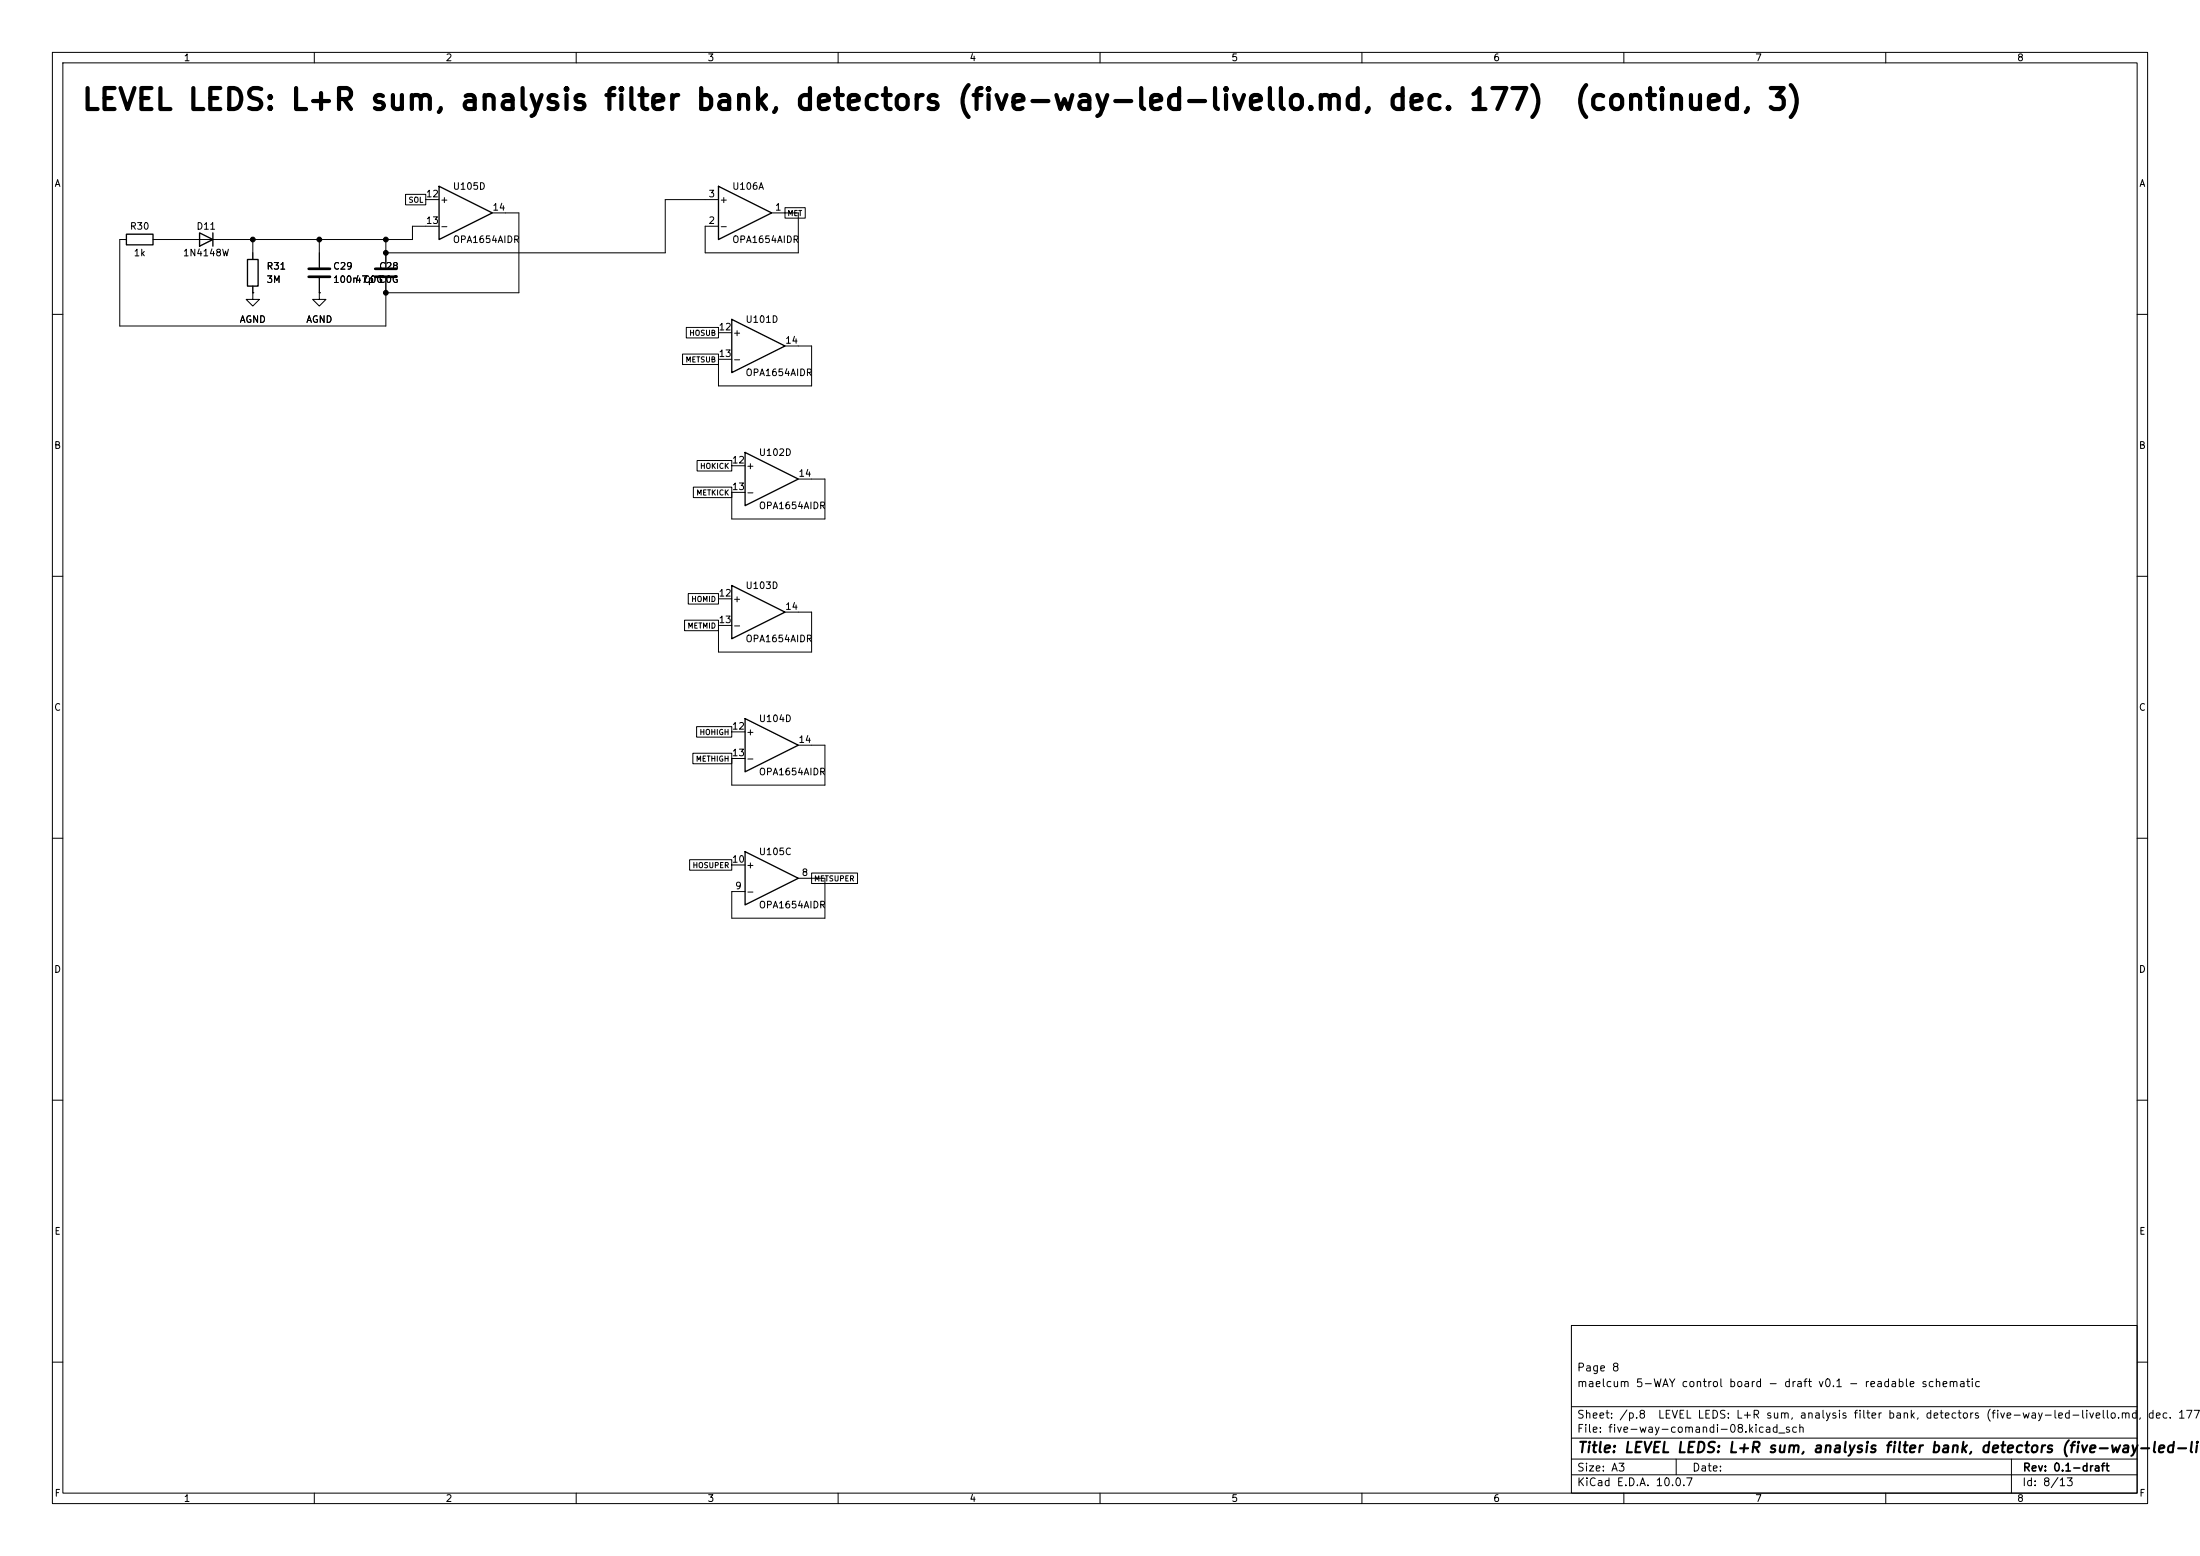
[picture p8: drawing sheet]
(kicad_sch
 (version 20260101)
 (generator "eeschema")
 (generator_version "10.0")
 (paper "A3")
 (title_block
  (title "LEVEL LEDS: L+R sum, analysis filter bank, detectors (five-way-led-livello.md, dec. 177)  (continued, 3)")
  (rev "0.1-draft")
  (comment 1 "maelcum 5-WAY control board - draft v0.1 - readable schematic")
  (comment 2 "Page 8"))
 (lib_symbols
  (symbol
   "Amplifier_Operational:TL074"
   (pin_names
    (offset 0.127)) (exclude_from_sim no) (in_bom yes) (on_board yes)
   (in_pos_files yes)
   (duplicate_pin_numbers_are_jumpers no)
   (property
    "Reference"
    "U" (at 0 5.08 0) (show_name no) (do_not_autoplace no) (effects (font (size 1.27 1.27)) (justify left)))
   (property
    "Value"
    "TL074" (at 0 -5.08 0) (show_name no) (do_not_autoplace no) (effects (font (size 1.27 1.27)) (justify left)))
   (property
    "Footprint"
    "" (at -1.27 2.54 0) (show_name no) (do_not_autoplace no) (hide yes) (effects (font (size 1.27 1.27))))
   (property
    "Datasheet"
    "http://www.ti.com/lit/ds/symlink/tl071.pdf" (at 1.27 5.08 0) (show_name no) (do_not_autoplace no) (hide yes) (effects (font (size 1.27 1.27))))
   (property
    "Description"
    "Quad Low-Noise JFET-Input Operational Amplifiers, DIP-14/SOIC-14" (at 0 0 0) (show_name no) (do_not_autoplace no) (hide yes) (effects (font (size 1.27 1.27))))
   (property
    "ki_locked"
    "" (at 0 0 0) (show_name no) (do_not_autoplace no) (effects (font (size 1.27 1.27))))
   (property
    "ki_keywords"
    "quad opamp" (at 0 0 0) (show_name no) (do_not_autoplace no) (hide yes) (effects (font (size 1.27 1.27))))
   (property
    "ki_fp_filters"
    "SOIC*3.9x8.7mm*P1.27mm* DIP*W7.62mm* TSSOP*4.4x5mm*P0.65mm* SSOP*5.3x6.2mm*P0.65mm* MSOP*3x3mm*P0.5mm*" (at 0 0 0) (show_name no) (do_not_autoplace no) (hide yes) (effects (font (size 1.27 1.27))))
   (symbol
    "TL074_1_1"
    (polyline (pts (xy -5.08 5.08) (xy 5.08 0) (xy -5.08 -5.08) (xy -5.08 5.08)) (stroke (width 0.254) (type default)) (fill (type background)))
    (pin
    output
    line (at 7.62 0 180) (length 2.54) (name
    "" (effects (font (size 1.27 1.27)))) (number
    "1" (effects (font (size 1.27 1.27)))))
    (pin
    input
    line (at -7.62 -2.54 0) (length 2.54) (name
    "-" (effects (font (size 1.27 1.27)))) (number
    "2" (effects (font (size 1.27 1.27)))))
    (pin
    input
    line (at -7.62 2.54 0) (length 2.54) (name
    "+" (effects (font (size 1.27 1.27)))) (number
    "3" (effects (font (size 1.27 1.27))))))
   (symbol
    "TL074_2_1"
    (polyline (pts (xy -5.08 5.08) (xy 5.08 0) (xy -5.08 -5.08) (xy -5.08 5.08)) (stroke (width 0.254) (type default)) (fill (type background)))
    (pin
    input
    line (at -7.62 2.54 0) (length 2.54) (name
    "+" (effects (font (size 1.27 1.27)))) (number
    "5" (effects (font (size 1.27 1.27)))))
    (pin
    input
    line (at -7.62 -2.54 0) (length 2.54) (name
    "-" (effects (font (size 1.27 1.27)))) (number
    "6" (effects (font (size 1.27 1.27)))))
    (pin
    output
    line (at 7.62 0 180) (length 2.54) (name
    "" (effects (font (size 1.27 1.27)))) (number
    "7" (effects (font (size 1.27 1.27))))))
   (symbol
    "TL074_3_1"
    (polyline (pts (xy -5.08 5.08) (xy 5.08 0) (xy -5.08 -5.08) (xy -5.08 5.08)) (stroke (width 0.254) (type default)) (fill (type background)))
    (pin
    output
    line (at 7.62 0 180) (length 2.54) (name
    "" (effects (font (size 1.27 1.27)))) (number
    "8" (effects (font (size 1.27 1.27)))))
    (pin
    input
    line (at -7.62 -2.54 0) (length 2.54) (name
    "-" (effects (font (size 1.27 1.27)))) (number
    "9" (effects (font (size 1.27 1.27)))))
    (pin
    input
    line (at -7.62 2.54 0) (length 2.54) (name
    "+" (effects (font (size 1.27 1.27)))) (number
    "10" (effects (font (size 1.27 1.27))))))
   (symbol
    "TL074_4_1"
    (polyline (pts (xy -5.08 5.08) (xy 5.08 0) (xy -5.08 -5.08) (xy -5.08 5.08)) (stroke (width 0.254) (type default)) (fill (type background)))
    (pin
    input
    line (at -7.62 2.54 0) (length 2.54) (name
    "+" (effects (font (size 1.27 1.27)))) (number
    "12" (effects (font (size 1.27 1.27)))))
    (pin
    input
    line (at -7.62 -2.54 0) (length 2.54) (name
    "-" (effects (font (size 1.27 1.27)))) (number
    "13" (effects (font (size 1.27 1.27)))))
    (pin
    output
    line (at 7.62 0 180) (length 2.54) (name
    "" (effects (font (size 1.27 1.27)))) (number
    "14" (effects (font (size 1.27 1.27))))))
   (symbol
    "TL074_5_1"
    (pin
    power_in
    line (at -2.54 7.62 270) (length 3.81) (name
    "V+" (effects (font (size 1.27 1.27)))) (number
    "4" (effects (font (size 1.27 1.27)))))
    (pin
    power_in
    line (at -2.54 -7.62 90) (length 3.81) (name
    "V-" (effects (font (size 1.27 1.27)))) (number
    "11" (effects (font (size 1.27 1.27))))))
   (embedded_fonts no))
  (symbol
   "Device:C"
   (pin_numbers (hide yes))
   (pin_names
    (offset 0.254)) (exclude_from_sim no) (in_bom yes) (on_board yes)
   (in_pos_files yes)
   (duplicate_pin_numbers_are_jumpers no)
   (property
    "Reference"
    "C" (at 0.635 2.54 0) (show_name no) (do_not_autoplace no) (effects (font (size 1.27 1.27)) (justify left)))
   (property
    "Value"
    "C" (at 0.635 -2.54 0) (show_name no) (do_not_autoplace no) (effects (font (size 1.27 1.27)) (justify left)))
   (property
    "Footprint"
    "" (at 0.9652 -3.81 0) (show_name no) (do_not_autoplace no) (hide yes) (effects (font (size 1.27 1.27))))
   (property
    "Datasheet"
    "" (at 0 0 0) (show_name no) (do_not_autoplace no) (hide yes) (effects (font (size 1.27 1.27))))
   (property
    "Description"
    "Unpolarized capacitor" (at 0 0 0) (show_name no) (do_not_autoplace no) (hide yes) (effects (font (size 1.27 1.27))))
   (property
    "ki_keywords"
    "cap capacitor" (at 0 0 0) (show_name no) (do_not_autoplace no) (hide yes) (effects (font (size 1.27 1.27))))
   (property
    "ki_fp_filters"
    "C_*" (at 0 0 0) (show_name no) (do_not_autoplace no) (hide yes) (effects (font (size 1.27 1.27))))
   (symbol
    "C_0_1"
    (polyline (pts (xy -2.032 0.762) (xy 2.032 0.762)) (stroke (width 0.508) (type default)) (fill (type none)))
    (polyline (pts (xy -2.032 -0.762) (xy 2.032 -0.762)) (stroke (width 0.508) (type default)) (fill (type none))))
   (symbol
    "C_1_1"
    (pin
    passive
    line (at 0 3.81 270) (length 2.794) (name
    "" (effects (font (size 1.27 1.27)))) (number
    "1" (effects (font (size 1.27 1.27)))))
    (pin
    passive
    line (at 0 -3.81 90) (length 2.794) (name
    "" (effects (font (size 1.27 1.27)))) (number
    "2" (effects (font (size 1.27 1.27))))))
   (embedded_fonts no))
  (symbol
   "Device:R"
   (pin_numbers (hide yes))
   (pin_names
    (offset 0)) (exclude_from_sim no) (in_bom yes) (on_board yes)
   (in_pos_files yes)
   (duplicate_pin_numbers_are_jumpers no)
   (property
    "Reference"
    "R" (at 2.032 0 90) (show_name no) (do_not_autoplace no) (effects (font (size 1.27 1.27))))
   (property
    "Value"
    "R" (at 0 0 90) (show_name no) (do_not_autoplace no) (effects (font (size 1.27 1.27))))
   (property
    "Footprint"
    "" (at -1.778 0 90) (show_name no) (do_not_autoplace no) (hide yes) (effects (font (size 1.27 1.27))))
   (property
    "Datasheet"
    "" (at 0 0 0) (show_name no) (do_not_autoplace no) (hide yes) (effects (font (size 1.27 1.27))))
   (property
    "Description"
    "Resistor" (at 0 0 0) (show_name no) (do_not_autoplace no) (hide yes) (effects (font (size 1.27 1.27))))
   (property
    "ki_keywords"
    "R res resistor" (at 0 0 0) (show_name no) (do_not_autoplace no) (hide yes) (effects (font (size 1.27 1.27))))
   (property
    "ki_fp_filters"
    "R_*" (at 0 0 0) (show_name no) (do_not_autoplace no) (hide yes) (effects (font (size 1.27 1.27))))
   (symbol
    "R_0_1"
    (rectangle (start -1.016 -2.54) (end 1.016 2.54) (stroke (width 0.254) (type default)) (fill (type none))))
   (symbol
    "R_1_1"
    (pin
    passive
    line (at 0 3.81 270) (length 1.27) (name
    "" (effects (font (size 1.27 1.27)))) (number
    "1" (effects (font (size 1.27 1.27)))))
    (pin
    passive
    line (at 0 -3.81 90) (length 1.27) (name
    "" (effects (font (size 1.27 1.27)))) (number
    "2" (effects (font (size 1.27 1.27))))))
   (embedded_fonts no))
  (symbol
   "Diode:1N4148W"
   (pin_numbers (hide yes))
   (pin_names (hide yes)) (exclude_from_sim no) (in_bom yes) (on_board yes)
   (in_pos_files yes)
   (duplicate_pin_numbers_are_jumpers no)
   (property
    "Reference"
    "D" (at 0 2.54 0) (show_name no) (do_not_autoplace no) (effects (font (size 1.27 1.27))))
   (property
    "Value"
    "1N4148W" (at 0 -2.54 0) (show_name no) (do_not_autoplace no) (effects (font (size 1.27 1.27))))
   (property
    "Footprint"
    "Diode_SMD:D_SOD-123" (at 0 -4.445 0) (show_name no) (do_not_autoplace no) (hide yes) (effects (font (size 1.27 1.27))))
   (property
    "Datasheet"
    "https://www.vishay.com/docs/85748/1n4148w.pdf" (at 0 0 0) (show_name no) (do_not_autoplace no) (hide yes) (effects (font (size 1.27 1.27))))
   (property
    "Description"
    "75V 0.15A Fast Switching Diode, SOD-123" (at 0 0 0) (show_name no) (do_not_autoplace no) (hide yes) (effects (font (size 1.27 1.27))))
   (property
    "Sim.Device"
    "D" (at 0 0 0) (show_name no) (do_not_autoplace no) (hide yes) (effects (font (size 1.27 1.27))))
   (property
    "Sim.Pins"
    "1=K 2=A" (at 0 0 0) (show_name no) (do_not_autoplace no) (hide yes) (effects (font (size 1.27 1.27))))
   (property
    "ki_keywords"
    "diode" (at 0 0 0) (show_name no) (do_not_autoplace no) (hide yes) (effects (font (size 1.27 1.27))))
   (property
    "ki_fp_filters"
    "D*SOD?123*" (at 0 0 0) (show_name no) (do_not_autoplace no) (hide yes) (effects (font (size 1.27 1.27))))
   (symbol
    "1N4148W_0_1"
    (polyline (pts (xy -1.27 1.27) (xy -1.27 -1.27)) (stroke (width 0.254) (type default)) (fill (type none)))
    (polyline (pts (xy 1.27 1.27) (xy 1.27 -1.27) (xy -1.27 0) (xy 1.27 1.27)) (stroke (width 0.254) (type default)) (fill (type none)))
    (polyline (pts (xy 1.27 0) (xy -1.27 0)) (stroke (width 0) (type default)) (fill (type none))))
   (symbol
    "1N4148W_1_1"
    (pin
    passive
    line (at -3.81 0 0) (length 2.54) (name
    "K" (effects (font (size 1.27 1.27)))) (number
    "1" (effects (font (size 1.27 1.27)))))
    (pin
    passive
    line (at 3.81 0 180) (length 2.54) (name
    "A" (effects (font (size 1.27 1.27)))) (number
    "2" (effects (font (size 1.27 1.27))))))
   (embedded_fonts no))
  (symbol
   "power:GND"
   (power global)
   (pin_numbers (hide yes))
   (pin_names
    (offset 0) (hide yes)) (exclude_from_sim no) (in_bom yes) (on_board yes)
   (in_pos_files yes)
   (duplicate_pin_numbers_are_jumpers no)
   (property
    "Reference"
    "#PWR" (at 0 -6.35 0) (show_name no) (do_not_autoplace no) (hide yes) (effects (font (size 1.27 1.27))))
   (property
    "Value"
    "GND" (at 0 -3.81 0) (show_name no) (do_not_autoplace no) (effects (font (size 1.27 1.27))))
   (property
    "Footprint"
    "" (at 0 0 0) (show_name no) (do_not_autoplace no) (hide yes) (effects (font (size 1.27 1.27))))
   (property
    "Datasheet"
    "" (at 0 0 0) (show_name no) (do_not_autoplace no) (hide yes) (effects (font (size 1.27 1.27))))
   (property
    "Description"
    "Power symbol creates a global label with name \"GND\" , ground" (at 0 0 0) (show_name no) (do_not_autoplace no) (hide yes) (effects (font (size 1.27 1.27))))
   (property
    "ki_keywords"
    "global power" (at 0 0 0) (show_name no) (do_not_autoplace no) (hide yes) (effects (font (size 1.27 1.27))))
   (symbol
    "GND_0_1"
    (polyline (pts (xy 0 0) (xy 0 -1.27) (xy 1.27 -1.27) (xy 0 -2.54) (xy -1.27 -1.27) (xy 0 -1.27)) (stroke (width 0) (type default)) (fill (type none))))
   (symbol
    "GND_1_1"
    (pin
    power_in
    line (at 0 0 270) (length 0) (name
    "" (effects (font (size 1.27 1.27)))) (number
    "1" (effects (font (size 1.27 1.27))))))
   (embedded_fonts no)))
 (text
  "LEVEL LEDS: L+R sum, analysis filter bank, detectors (five-way-led-livello.md, dec. 177)  (continued, 3)"
  (exclude_from_sim no)
  (at 15.24 21.59 0)
  (effects (font (size 4 4)
    (bold yes)) (justify left bottom)))
 (symbol
  (lib_id "Amplifier_Operational:TL074")
  (at 88.9 40.64 0)
  (unit 4)
  (body_style 1)
  (exclude_from_sim no)
  (in_bom yes)
  (on_board yes)
  (dnp no)
  (property
   "Reference"
   "U105" (at 86.36 35.56 0) (effects (font (size 1.27 1.27)) (justify left)))
  (property
   "Value"
   "OPA1654AIDR" (at 86.36 45.72 0) (effects (font (size 1.27 1.27)) (justify left)))
  (property
   "Footprint"
   "Package_SO:SOIC-14_3.9x8.7mm_P1.27mm" (at 88.9 40.64 0) (effects (font (size 1.27 1.27)) (justify left) (hide yes)))
  (property
   "Datasheet"
   "" (at 88.9 40.64 0) (effects (font (size 1.27 1.27)) (justify left) (hide yes)))
  (property
   "Nota"
   "LED: somma L+R, banco d'analisi, rivelatori" (at 88.9 40.64 0) (effects (font (size 1.27 1.27)) (justify left) (hide yes)))
  (pin
   "12")
  (pin
   "13")
  (pin
   "14")
  (instances (project
    "five-way-comandi" (path
    "/9694062d-94c1-5962-9742-90a1fd157bb7/dcadfaff-603c-578d-8098-603ed8d229a7" (reference "U105") (unit 4)))))
 (wire
  (pts (xy 81.28 43.18) (xy 78.74 43.18))
  (stroke (width 0) (type default)))
 (wire
  (pts (xy 78.74 43.18) (xy 78.74 45.72))
  (stroke (width 0) (type default)))
 (symbol
  (lib_id "Device:C")
  (at 73.66 52.07 180)
  (unit 1)
  (body_style 1)
  (exclude_from_sim no)
  (in_bom yes)
  (on_board yes)
  (dnp no)
  (property
   "Reference"
   "C28" (at 76.2 50.8 0) (effects (font (size 1.27 1.27)) (justify left)))
  (property
   "Value"
   "47p C0G" (at 76.2 53.34 0) (effects (font (size 1.27 1.27)) (justify left)))
  (property
   "Footprint"
   "Capacitor_SMD:C_0805_2012Metric" (at 73.66 52.07 0) (effects (font (size 1.27 1.27)) (justify left) (hide yes)))
  (property
   "Datasheet"
   "" (at 73.66 52.07 0) (effects (font (size 1.27 1.27)) (justify left) (hide yes)))
  (pin
   "1")
  (pin
   "2")
  (instances (project
    "five-way-comandi" (path
    "/9694062d-94c1-5962-9742-90a1fd157bb7/dcadfaff-603c-578d-8098-603ed8d229a7" (reference "C28") (unit 1)))))
 (symbol
  (lib_id "Device:C")
  (at 60.96 52.07 0)
  (unit 1)
  (body_style 1)
  (exclude_from_sim no)
  (in_bom yes)
  (on_board yes)
  (dnp no)
  (property
   "Reference"
   "C29" (at 63.5 50.8 0) (effects (font (size 1.27 1.27)) (justify left)))
  (property
   "Value"
   "100n C0G" (at 63.5 53.34 0) (effects (font (size 1.27 1.27)) (justify left)))
  (property
   "Footprint"
   "Capacitor_SMD:C_1206_3216Metric" (at 60.96 52.07 0) (effects (font (size 1.27 1.27)) (justify left) (hide yes)))
  (property
   "Datasheet"
   "" (at 60.96 52.07 0) (effects (font (size 1.27 1.27)) (justify left) (hide yes)))
  (property
   "Nota"
   "hold della barra del 5-way" (at 60.96 52.07 0) (effects (font (size 1.27 1.27)) (justify left) (hide yes)))
  (pin
   "1")
  (pin
   "2")
  (instances (project
    "five-way-comandi" (path
    "/9694062d-94c1-5962-9742-90a1fd157bb7/dcadfaff-603c-578d-8098-603ed8d229a7" (reference "C29") (unit 1)))))
 (symbol
  (lib_id "Device:R")
  (at 48.26 52.07 0)
  (unit 1)
  (body_style 1)
  (exclude_from_sim no)
  (in_bom yes)
  (on_board yes)
  (dnp no)
  (property
   "Reference"
   "R31" (at 50.8 50.8 0) (effects (font (size 1.27 1.27)) (justify left)))
  (property
   "Value"
   "3M" (at 50.8 53.34 0) (effects (font (size 1.27 1.27)) (justify left)))
  (property
   "Footprint"
   "Resistor_SMD:R_0805_2012Metric" (at 48.26 52.07 0) (effects (font (size 1.27 1.27)) (justify left) (hide yes)))
  (property
   "Datasheet"
   "" (at 48.26 52.07 0) (effects (font (size 1.27 1.27)) (justify left) (hide yes)))
  (pin
   "1")
  (pin
   "2")
  (instances (project
    "five-way-comandi" (path
    "/9694062d-94c1-5962-9742-90a1fd157bb7/dcadfaff-603c-578d-8098-603ed8d229a7" (reference "R31") (unit 1)))))
 (symbol
  (lib_id "Diode:1N4148W")
  (at 39.37 45.72 180)
  (unit 1)
  (body_style 1)
  (exclude_from_sim no)
  (in_bom yes)
  (on_board yes)
  (dnp no)
  (property
   "Reference"
   "D11" (at 39.37 43.18 0) (effects (font (size 1.27 1.27))))
  (property
   "Value"
   "1N4148W" (at 39.37 48.26 0) (effects (font (size 1.27 1.27))))
  (property
   "Footprint"
   "Diode_SMD:D_SOD-123" (at 39.37 45.72 0) (effects (font (size 1.27 1.27)) (justify left) (hide yes)))
  (property
   "Datasheet"
   "" (at 39.37 45.72 0) (effects (font (size 1.27 1.27)) (justify left) (hide yes)))
  (pin
   "1")
  (pin
   "2")
  (instances (project
    "five-way-comandi" (path
    "/9694062d-94c1-5962-9742-90a1fd157bb7/dcadfaff-603c-578d-8098-603ed8d229a7" (reference "D11") (unit 1)))))
 (symbol
  (lib_id "Device:R")
  (at 26.67 45.72 90)
  (unit 1)
  (body_style 1)
  (exclude_from_sim no)
  (in_bom yes)
  (on_board yes)
  (dnp no)
  (property
   "Reference"
   "R30" (at 26.67 43.18 90) (effects (font (size 1.27 1.27))))
  (property
   "Value"
   "1k" (at 26.67 48.26 90) (effects (font (size 1.27 1.27))))
  (property
   "Footprint"
   "Resistor_SMD:R_0805_2012Metric" (at 26.67 45.72 0) (effects (font (size 1.27 1.27)) (justify left) (hide yes)))
  (property
   "Datasheet"
   "" (at 26.67 45.72 0) (effects (font (size 1.27 1.27)) (justify left) (hide yes)))
  (pin
   "1")
  (pin
   "2")
  (instances (project
    "five-way-comandi" (path
    "/9694062d-94c1-5962-9742-90a1fd157bb7/dcadfaff-603c-578d-8098-603ed8d229a7" (reference "R30") (unit 1)))))
 (wire
  (pts (xy 78.74 45.72) (xy 73.66 45.72))
  (stroke (width 0) (type default)))
 (wire
  (pts (xy 73.66 45.72) (xy 73.66 48.26))
  (stroke (width 0) (type default)))
 (wire
  (pts (xy 73.66 45.72) (xy 60.96 45.72))
  (stroke (width 0) (type default)))
 (wire
  (pts (xy 60.96 45.72) (xy 60.96 48.26))
  (stroke (width 0) (type default)))
 (wire
  (pts (xy 60.96 45.72) (xy 48.26 45.72))
  (stroke (width 0) (type default)))
 (wire
  (pts (xy 48.26 45.72) (xy 48.26 48.26))
  (stroke (width 0) (type default)))
 (wire
  (pts (xy 48.26 45.72) (xy 43.18 45.72))
  (stroke (width 0) (type default)))
 (wire
  (pts (xy 35.56 45.72) (xy 30.48 45.72))
  (stroke (width 0) (type default)))
 (junction
  (at 73.66 45.72)
  (diameter 0)
  (color 0 0 0 0))
 (junction
  (at 60.96 45.72)
  (diameter 0)
  (color 0 0 0 0))
 (junction
  (at 48.26 45.72)
  (diameter 0)
  (color 0 0 0 0))
 (symbol
  (lib_id "power:GND")
  (at 60.96 55.88 0)
  (unit 1)
  (body_style 1)
  (exclude_from_sim no)
  (in_bom yes)
  (on_board yes)
  (dnp no)
  (property
   "Reference"
   "#PWR001" (at 60.96 55.88 0) (effects (font (size 1.27 1.27)) (justify left) (hide yes)))
  (property
   "Value"
   "AGND" (at 60.96 60.96 0) (effects (font (size 1.27 1.27))))
  (property
   "Footprint"
   "" (at 60.96 55.88 0) (effects (font (size 1.27 1.27)) (justify left) (hide yes)))
  (property
   "Datasheet"
   "" (at 60.96 55.88 0) (effects (font (size 1.27 1.27)) (justify left) (hide yes)))
  (pin
   "1")
  (instances (project
    "five-way-comandi" (path
    "/9694062d-94c1-5962-9742-90a1fd157bb7/dcadfaff-603c-578d-8098-603ed8d229a7" (reference "#PWR001") (unit 1)))))
 (symbol
  (lib_id "power:GND")
  (at 48.26 55.88 0)
  (unit 1)
  (body_style 1)
  (exclude_from_sim no)
  (in_bom yes)
  (on_board yes)
  (dnp no)
  (property
   "Reference"
   "#PWR002" (at 48.26 55.88 0) (effects (font (size 1.27 1.27)) (justify left) (hide yes)))
  (property
   "Value"
   "AGND" (at 48.26 60.96 0) (effects (font (size 1.27 1.27))))
  (property
   "Footprint"
   "" (at 48.26 55.88 0) (effects (font (size 1.27 1.27)) (justify left) (hide yes)))
  (property
   "Datasheet"
   "" (at 48.26 55.88 0) (effects (font (size 1.27 1.27)) (justify left) (hide yes)))
  (pin
   "1")
  (instances (project
    "five-way-comandi" (path
    "/9694062d-94c1-5962-9742-90a1fd157bb7/dcadfaff-603c-578d-8098-603ed8d229a7" (reference "#PWR002") (unit 1)))))
 (symbol
  (lib_id "Amplifier_Operational:TL074")
  (at 144.78 66.04 0)
  (unit 4)
  (body_style 1)
  (exclude_from_sim no)
  (in_bom yes)
  (on_board yes)
  (dnp no)
  (property
   "Reference"
   "U101" (at 142.24 60.96 0) (effects (font (size 1.27 1.27)) (justify left)))
  (property
   "Value"
   "OPA1654AIDR" (at 142.24 71.12 0) (effects (font (size 1.27 1.27)) (justify left)))
  (property
   "Footprint"
   "Package_SO:SOIC-14_3.9x8.7mm_P1.27mm" (at 144.78 66.04 0) (effects (font (size 1.27 1.27)) (justify left) (hide yes)))
  (property
   "Datasheet"
   "" (at 144.78 66.04 0) (effects (font (size 1.27 1.27)) (justify left) (hide yes)))
  (property
   "Nota"
   "LED: somma L+R, banco d'analisi, rivelatori" (at 144.78 66.04 0) (effects (font (size 1.27 1.27)) (justify left) (hide yes)))
  (pin
   "12")
  (pin
   "13")
  (pin
   "14")
  (instances (project
    "five-way-comandi" (path
    "/9694062d-94c1-5962-9742-90a1fd157bb7/dcadfaff-603c-578d-8098-603ed8d229a7" (reference "U101") (unit 4)))))
 (symbol
  (lib_id "Amplifier_Operational:TL074")
  (at 147.32 91.44 0)
  (unit 4)
  (body_style 1)
  (exclude_from_sim no)
  (in_bom yes)
  (on_board yes)
  (dnp no)
  (property
   "Reference"
   "U102" (at 144.78 86.36 0) (effects (font (size 1.27 1.27)) (justify left)))
  (property
   "Value"
   "OPA1654AIDR" (at 144.78 96.52 0) (effects (font (size 1.27 1.27)) (justify left)))
  (property
   "Footprint"
   "Package_SO:SOIC-14_3.9x8.7mm_P1.27mm" (at 147.32 91.44 0) (effects (font (size 1.27 1.27)) (justify left) (hide yes)))
  (property
   "Datasheet"
   "" (at 147.32 91.44 0) (effects (font (size 1.27 1.27)) (justify left) (hide yes)))
  (property
   "Nota"
   "LED: somma L+R, banco d'analisi, rivelatori" (at 147.32 91.44 0) (effects (font (size 1.27 1.27)) (justify left) (hide yes)))
  (pin
   "12")
  (pin
   "13")
  (pin
   "14")
  (instances (project
    "five-way-comandi" (path
    "/9694062d-94c1-5962-9742-90a1fd157bb7/dcadfaff-603c-578d-8098-603ed8d229a7" (reference "U102") (unit 4)))))
 (symbol
  (lib_id "Amplifier_Operational:TL074")
  (at 144.78 116.84 0)
  (unit 4)
  (body_style 1)
  (exclude_from_sim no)
  (in_bom yes)
  (on_board yes)
  (dnp no)
  (property
   "Reference"
   "U103" (at 142.24 111.76 0) (effects (font (size 1.27 1.27)) (justify left)))
  (property
   "Value"
   "OPA1654AIDR" (at 142.24 121.92 0) (effects (font (size 1.27 1.27)) (justify left)))
  (property
   "Footprint"
   "Package_SO:SOIC-14_3.9x8.7mm_P1.27mm" (at 144.78 116.84 0) (effects (font (size 1.27 1.27)) (justify left) (hide yes)))
  (property
   "Datasheet"
   "" (at 144.78 116.84 0) (effects (font (size 1.27 1.27)) (justify left) (hide yes)))
  (property
   "Nota"
   "LED: somma L+R, banco d'analisi, rivelatori" (at 144.78 116.84 0) (effects (font (size 1.27 1.27)) (justify left) (hide yes)))
  (pin
   "12")
  (pin
   "13")
  (pin
   "14")
  (instances (project
    "five-way-comandi" (path
    "/9694062d-94c1-5962-9742-90a1fd157bb7/dcadfaff-603c-578d-8098-603ed8d229a7" (reference "U103") (unit 4)))))
 (symbol
  (lib_id "Amplifier_Operational:TL074")
  (at 147.32 142.24 0)
  (unit 4)
  (body_style 1)
  (exclude_from_sim no)
  (in_bom yes)
  (on_board yes)
  (dnp no)
  (property
   "Reference"
   "U104" (at 144.78 137.16 0) (effects (font (size 1.27 1.27)) (justify left)))
  (property
   "Value"
   "OPA1654AIDR" (at 144.78 147.32 0) (effects (font (size 1.27 1.27)) (justify left)))
  (property
   "Footprint"
   "Package_SO:SOIC-14_3.9x8.7mm_P1.27mm" (at 147.32 142.24 0) (effects (font (size 1.27 1.27)) (justify left) (hide yes)))
  (property
   "Datasheet"
   "" (at 147.32 142.24 0) (effects (font (size 1.27 1.27)) (justify left) (hide yes)))
  (property
   "Nota"
   "LED: somma L+R, banco d'analisi, rivelatori" (at 147.32 142.24 0) (effects (font (size 1.27 1.27)) (justify left) (hide yes)))
  (pin
   "12")
  (pin
   "13")
  (pin
   "14")
  (instances (project
    "five-way-comandi" (path
    "/9694062d-94c1-5962-9742-90a1fd157bb7/dcadfaff-603c-578d-8098-603ed8d229a7" (reference "U104") (unit 4)))))
 (symbol
  (lib_id "Amplifier_Operational:TL074")
  (at 147.32 167.64 0)
  (unit 3)
  (body_style 1)
  (exclude_from_sim no)
  (in_bom yes)
  (on_board yes)
  (dnp no)
  (property
   "Reference"
   "U105" (at 144.78 162.56 0) (effects (font (size 1.27 1.27)) (justify left)))
  (property
   "Value"
   "OPA1654AIDR" (at 144.78 172.72 0) (effects (font (size 1.27 1.27)) (justify left)))
  (property
   "Footprint"
   "Package_SO:SOIC-14_3.9x8.7mm_P1.27mm" (at 147.32 167.64 0) (effects (font (size 1.27 1.27)) (justify left) (hide yes)))
  (property
   "Datasheet"
   "" (at 147.32 167.64 0) (effects (font (size 1.27 1.27)) (justify left) (hide yes)))
  (property
   "Nota"
   "LED: somma L+R, banco d'analisi, rivelatori" (at 147.32 167.64 0) (effects (font (size 1.27 1.27)) (justify left) (hide yes)))
  (pin
   "8")
  (pin
   "9")
  (pin
   "10")
  (instances (project
    "five-way-comandi" (path
    "/9694062d-94c1-5962-9742-90a1fd157bb7/dcadfaff-603c-578d-8098-603ed8d229a7" (reference "U105") (unit 3)))))
 (symbol
  (lib_id "Amplifier_Operational:TL074")
  (at 142.24 40.64 0)
  (unit 1)
  (body_style 1)
  (exclude_from_sim no)
  (in_bom yes)
  (on_board yes)
  (dnp no)
  (property
   "Reference"
   "U106" (at 139.7 35.56 0) (effects (font (size 1.27 1.27)) (justify left)))
  (property
   "Value"
   "OPA1654AIDR" (at 139.7 45.72 0) (effects (font (size 1.27 1.27)) (justify left)))
  (property
   "Footprint"
   "Package_SO:SOIC-14_3.9x8.7mm_P1.27mm" (at 142.24 40.64 0) (effects (font (size 1.27 1.27)) (justify left) (hide yes)))
  (property
   "Datasheet"
   "" (at 142.24 40.64 0) (effects (font (size 1.27 1.27)) (justify left) (hide yes)))
  (property
   "Nota"
   "LED: somma L+R, banco d'analisi, rivelatori" (at 142.24 40.64 0) (effects (font (size 1.27 1.27)) (justify left) (hide yes)))
  (pin
   "1")
  (pin
   "2")
  (pin
   "3")
  (instances (project
    "five-way-comandi" (path
    "/9694062d-94c1-5962-9742-90a1fd157bb7/dcadfaff-603c-578d-8098-603ed8d229a7" (reference "U106") (unit 1)))))
 (wire
  (pts (xy 73.66 55.88) (xy 99.06 55.88))
  (stroke (width 0) (type default)))
 (wire
  (pts (xy 99.06 55.88) (xy 99.06 40.64))
  (stroke (width 0) (type default)))
 (wire
  (pts (xy 99.06 40.64) (xy 96.52 40.64))
  (stroke (width 0) (type default)))
 (wire
  (pts (xy 73.66 55.88) (xy 73.66 62.23))
  (stroke (width 0) (type default)))
 (wire
  (pts (xy 73.66 62.23) (xy 22.86 62.23))
  (stroke (width 0) (type default)))
 (wire
  (pts (xy 22.86 62.23) (xy 22.86 45.72))
  (stroke (width 0) (type default)))
 (wire
  (pts (xy 73.66 48.26) (xy 127 48.26))
  (stroke (width 0) (type default)))
 (wire
  (pts (xy 127 48.26) (xy 127 38.1))
  (stroke (width 0) (type default)))
 (wire
  (pts (xy 127 38.1) (xy 134.62 38.1))
  (stroke (width 0) (type default)))
 (wire
  (pts (xy 134.62 43.18) (xy 134.62 48.26))
  (stroke (width 0) (type default)))
 (wire
  (pts (xy 134.62 48.26) (xy 152.4 48.26))
  (stroke (width 0) (type default)))
 (wire
  (pts (xy 152.4 48.26) (xy 152.4 40.64))
  (stroke (width 0) (type default)))
 (wire
  (pts (xy 152.4 40.64) (xy 149.86 40.64))
  (stroke (width 0) (type default)))
 (wire
  (pts (xy 154.94 142.24) (xy 157.48 142.24))
  (stroke (width 0) (type default)))
 (wire
  (pts (xy 157.48 142.24) (xy 157.48 149.86))
  (stroke (width 0) (type default)))
 (wire
  (pts (xy 157.48 149.86) (xy 139.7 149.86))
  (stroke (width 0) (type default)))
 (wire
  (pts (xy 139.7 149.86) (xy 139.7 144.78))
  (stroke (width 0) (type default)))
 (wire
  (pts (xy 139.7 93.98) (xy 139.7 99.06))
  (stroke (width 0) (type default)))
 (wire
  (pts (xy 139.7 99.06) (xy 157.48 99.06))
  (stroke (width 0) (type default)))
 (wire
  (pts (xy 157.48 99.06) (xy 157.48 91.44))
  (stroke (width 0) (type default)))
 (wire
  (pts (xy 157.48 91.44) (xy 154.94 91.44))
  (stroke (width 0) (type default)))
 (wire
  (pts (xy 137.16 119.38) (xy 137.16 124.46))
  (stroke (width 0) (type default)))
 (wire
  (pts (xy 137.16 124.46) (xy 154.94 124.46))
  (stroke (width 0) (type default)))
 (wire
  (pts (xy 154.94 124.46) (xy 154.94 116.84))
  (stroke (width 0) (type default)))
 (wire
  (pts (xy 154.94 116.84) (xy 152.4 116.84))
  (stroke (width 0) (type default)))
 (wire
  (pts (xy 152.4 66.04) (xy 154.94 66.04))
  (stroke (width 0) (type default)))
 (wire
  (pts (xy 154.94 66.04) (xy 154.94 73.66))
  (stroke (width 0) (type default)))
 (wire
  (pts (xy 154.94 73.66) (xy 137.16 73.66))
  (stroke (width 0) (type default)))
 (wire
  (pts (xy 137.16 73.66) (xy 137.16 68.58))
  (stroke (width 0) (type default)))
 (wire
  (pts (xy 154.94 167.64) (xy 157.48 167.64))
  (stroke (width 0) (type default)))
 (wire
  (pts (xy 157.48 167.64) (xy 157.48 175.26))
  (stroke (width 0) (type default)))
 (wire
  (pts (xy 157.48 175.26) (xy 139.7 175.26))
  (stroke (width 0) (type default)))
 (wire
  (pts (xy 139.7 175.26) (xy 139.7 170.18))
  (stroke (width 0) (type default)))
 (junction
  (at 73.66 48.26)
  (diameter 0)
  (color 0 0 0 0))
 (junction
  (at 73.66 55.88)
  (diameter 0)
  (color 0 0 0 0))
 (global_label
  "SOL"
  (shape passive)
  (at 81.28 38.1 180)
  (fields_autoplaced yes)
  (effects (font (size 1 1)) (justify right)))
 (global_label
  "HOSUB"
  (shape passive)
  (at 137.16 63.5 180)
  (fields_autoplaced yes)
  (effects (font (size 1 1)) (justify right)))
 (global_label
  "METSUB"
  (shape passive)
  (at 137.16 68.58 180)
  (fields_autoplaced yes)
  (effects (font (size 1 1)) (justify right)))
 (global_label
  "HOKICK"
  (shape passive)
  (at 139.7 88.9 180)
  (fields_autoplaced yes)
  (effects (font (size 1 1)) (justify right)))
 (global_label
  "METKICK"
  (shape passive)
  (at 139.7 93.98 180)
  (fields_autoplaced yes)
  (effects (font (size 1 1)) (justify right)))
 (global_label
  "HOMID"
  (shape passive)
  (at 137.16 114.3 180)
  (fields_autoplaced yes)
  (effects (font (size 1 1)) (justify right)))
 (global_label
  "METMID"
  (shape passive)
  (at 137.16 119.38 180)
  (fields_autoplaced yes)
  (effects (font (size 1 1)) (justify right)))
 (global_label
  "HOHIGH"
  (shape passive)
  (at 139.7 139.7 180)
  (fields_autoplaced yes)
  (effects (font (size 1 1)) (justify right)))
 (global_label
  "METHIGH"
  (shape passive)
  (at 139.7 144.78 180)
  (fields_autoplaced yes)
  (effects (font (size 1 1)) (justify right)))
 (global_label
  "METSUPER"
  (shape passive)
  (at 154.94 167.64 0)
  (fields_autoplaced yes)
  (effects (font (size 1 1)) (justify left)))
 (global_label
  "HOSUPER"
  (shape passive)
  (at 139.7 165.1 180)
  (fields_autoplaced yes)
  (effects (font (size 1 1)) (justify right)))
 (global_label
  "MET"
  (shape passive)
  (at 149.86 40.64 0)
  (fields_autoplaced yes)
  (effects (font (size 1 1)) (justify left))))
